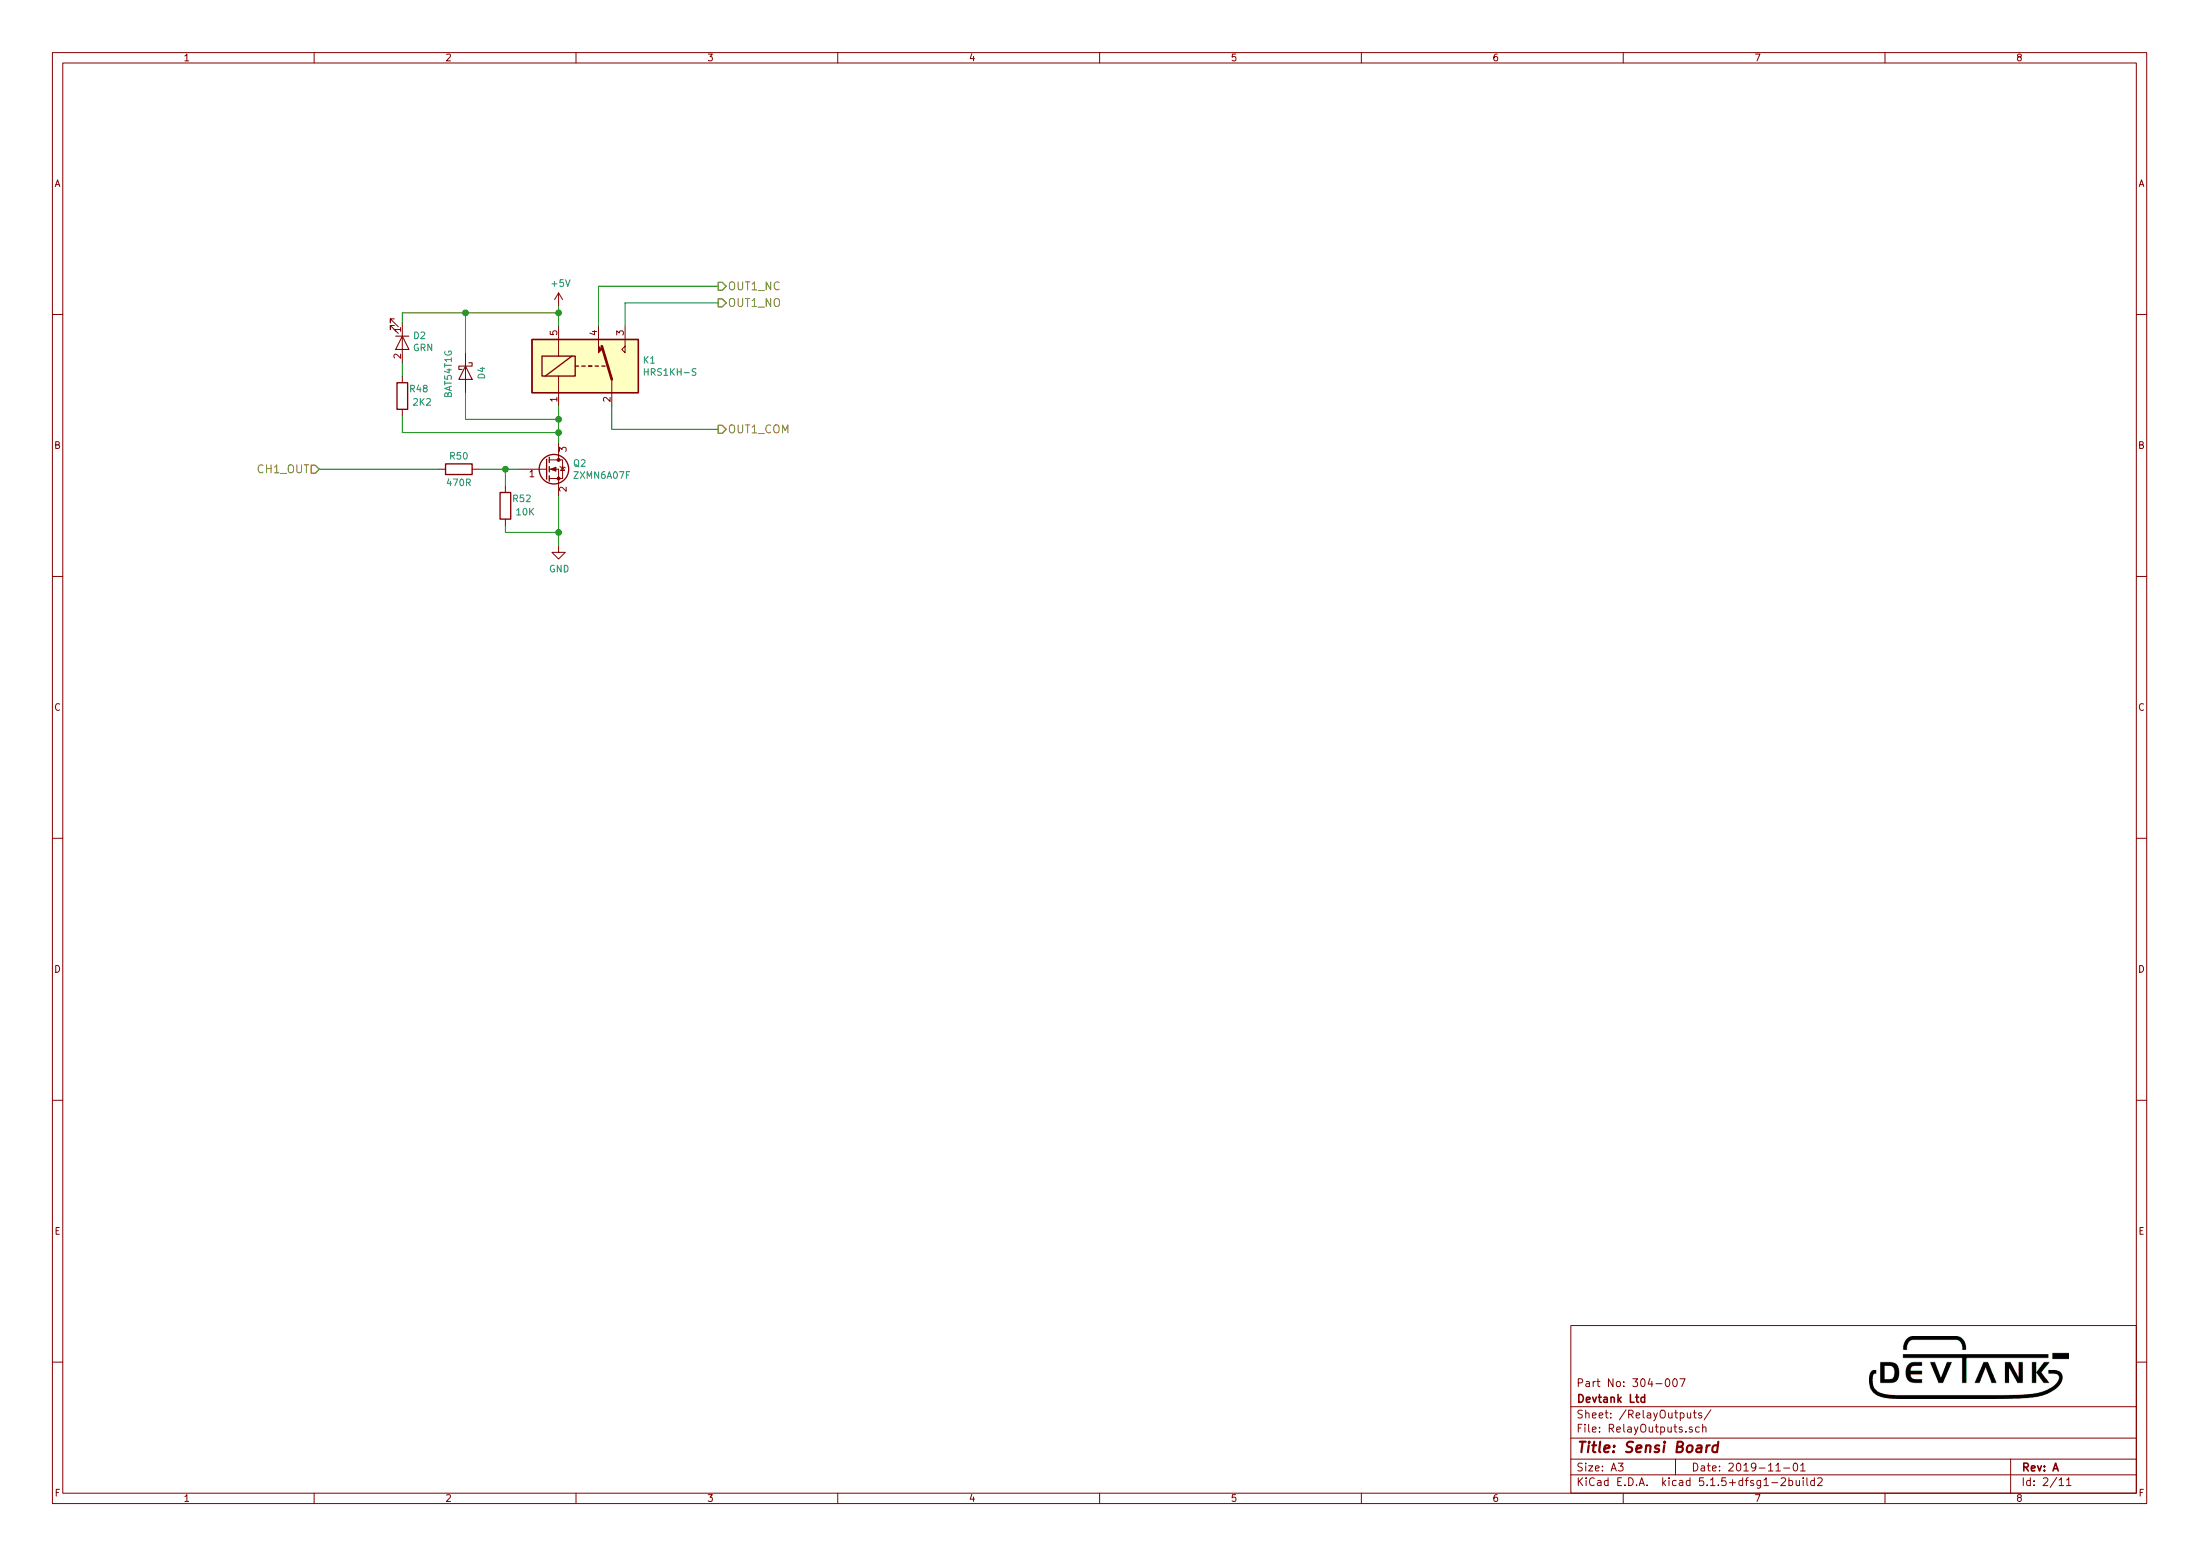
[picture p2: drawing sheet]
EESchema Schematic File Version 4
EELAYER 30 0
EELAYER END
$Descr A3 16535 11693
encoding utf-8
Sheet 2 11
Title "Sensi Board"
Date "2019-11-01"
Rev "A"
Comp "Devtank Ltd"
Comment1 "Part No: 304-007"
Comment2 ""
Comment3 ""
Comment4 ""
$EndDescr
$Comp
L Sensi_Board-rescue:G5Q-1-Relay K?
U 1 1
P 4200 2950
AR Path="/5BE5E5DE" Ref="K?"  Part="1" 
AR Path="/5BE4E2B2/5BE5E5DE" Ref="K?"  Part="1" 
AR Path="/5C60B9FB/5BE5E5DE" Ref="K1"  Part="1" 
AR Path="/5E0E007A/5BE5E5DE" Ref="K?"  Part="1" 
F 0 "K1" H 4830 3196 50  0000 L CNN
F 1 "HRS1KH-S" H 4830 3105 50  0000 L CNN
F 2 "Devtank_PCB_Lib:Relay_SPDT_HRS1KH-S" H 4850 3100 50  0001 L CNN
F 3 "" H 4850 2800 50  0001 L CNN
F 4 "141-002" H 0   0   50  0001 C CNN "Devtank"
	1    4200 2950
	1    0    0    -1  
$EndComp
$Comp
L Sensi_Board-rescue:D_Schottky-device D?
U 1 1
P 3500 2800
AR Path="/5BE5E5E5" Ref="D?"  Part="1" 
AR Path="/5BE4E2B2/5BE5E5E5" Ref="D?"  Part="1" 
AR Path="/5C60B9FB/5BE5E5E5" Ref="D4"  Part="1" 
AR Path="/5E0E007A/5BE5E5E5" Ref="D?"  Part="1" 
F 0 "D4" H 3450 2925 50  0000 L CNN
F 1 "BAT54T1G" H 3325 2675 50  0000 L CNN
F 2 "Diode_SMD:D_SOD-123" H 3500 2800 50  0001 C CNN
F 3 "" H 3500 2800 50  0001 C CNN
F 4 "133-007" H 0   0   50  0001 C CNN "Devtank"
	1    3500 2800
	0    1    1    0   
$EndComp
$Comp
L Sensi_Board-rescue:Q_NMOS_GSD-device Q?
U 1 1
P 4100 3525
AR Path="/5BE5E5EC" Ref="Q?"  Part="1" 
AR Path="/5BE4E2B2/5BE5E5EC" Ref="Q?"  Part="1" 
AR Path="/5C60B9FB/5BE5E5EC" Ref="Q2"  Part="1" 
AR Path="/5E0E007A/5BE5E5EC" Ref="Q?"  Part="1" 
F 0 "Q2" H 4306 3571 50  0000 L CNN
F 1 "ZXMN6A07F" H 4306 3480 50  0000 L CNN
F 2 "Package_TO_SOT_SMD:SOT-23" H 4300 3625 50  0001 C CNN
F 3 "" H 4100 3525 50  0001 C CNN
F 4 "170-002" H 0   0   50  0001 C CNN "Devtank"
	1    4100 3525
	1    0    0    -1  
$EndComp
$Comp
L Sensi_Board-rescue:R-device R?
U 1 1
P 3450 3525
AR Path="/5BE5E5F3" Ref="R?"  Part="1" 
AR Path="/5BE4E2B2/5BE5E5F3" Ref="R?"  Part="1" 
AR Path="/5C60B9FB/5BE5E5F3" Ref="R50"  Part="1" 
AR Path="/5E0E007A/5BE5E5F3" Ref="R?"  Part="1" 
F 0 "R50" V 3350 3525 50  0000 C CNN
F 1 "470R" V 3550 3525 50  0000 C CNN
F 2 "Resistor_SMD:R_0603_1608Metric" V 3380 3525 50  0001 C CNN
F 3 "" H 3450 3525 50  0001 C CNN
F 4 "101-001" H 0   0   50  0001 C CNN "Devtank"
	1    3450 3525
	0    1    1    0   
$EndComp
$Comp
L Sensi_Board-rescue:R-device R?
U 1 1
P 3800 3800
AR Path="/5BE5E5FA" Ref="R?"  Part="1" 
AR Path="/5BE4E2B2/5BE5E5FA" Ref="R?"  Part="1" 
AR Path="/5C60B9FB/5BE5E5FA" Ref="R52"  Part="1" 
AR Path="/5E0E007A/5BE5E5FA" Ref="R?"  Part="1" 
F 0 "R52" H 3675 3750 50  0000 C CNN
F 1 "10K" H 3650 3850 50  0000 C CNN
F 2 "Resistor_SMD:R_0603_1608Metric" V 3730 3800 50  0001 C CNN
F 3 "" H 3800 3800 50  0001 C CNN
F 4 "101-010" H 0   0   50  0001 C CNN "Devtank"
	1    3800 3800
	-1   0    0    1   
$EndComp
Wire Wire Line
	3800 3650 3800 3525
Wire Wire Line
	3800 3525 3600 3525
Wire Wire Line
	3800 3525 3900 3525
Connection ~ 3800 3525
$Comp
L power:GND #PWR?
U 1 1
P 4200 4100
AR Path="/5BE5E605" Ref="#PWR?"  Part="1" 
AR Path="/5BE4E2B2/5BE5E605" Ref="#PWR?"  Part="1" 
AR Path="/5C60B9FB/5BE5E605" Ref="#PWR081"  Part="1" 
AR Path="/5E0E007A/5BE5E605" Ref="#PWR?"  Part="1" 
F 0 "#PWR081" H 4200 3850 50  0001 C CNN
F 1 "GND" H 4205 3927 50  0000 C CNN
F 2 "" H 4200 4100 50  0001 C CNN
F 3 "" H 4200 4100 50  0001 C CNN
	1    4200 4100
	1    0    0    -1  
$EndComp
$Comp
L power:+5V #PWR?
U 1 1
P 4200 2300
AR Path="/5BE5E60B" Ref="#PWR?"  Part="1" 
AR Path="/5BE4E2B2/5BE5E60B" Ref="#PWR?"  Part="1" 
AR Path="/5C60B9FB/5BE5E60B" Ref="#PWR080"  Part="1" 
AR Path="/5E0E007A/5BE5E60B" Ref="#PWR?"  Part="1" 
F 0 "#PWR080" H 4200 2150 50  0001 C CNN
F 1 "+5V" H 4215 2473 50  0000 C CNN
F 2 "" H 4200 2300 50  0001 C CNN
F 3 "" H 4200 2300 50  0001 C CNN
	1    4200 2300
	1    0    0    -1  
$EndComp
Wire Wire Line
	4200 2300 4200 2350
Wire Wire Line
	3500 2650 3500 2350
Wire Wire Line
	3500 2350 4200 2350
Connection ~ 4200 2350
Wire Wire Line
	4200 2350 4200 2450
Wire Wire Line
	3500 2950 3500 3150
Wire Wire Line
	3500 3150 4200 3150
Wire Wire Line
	4200 3150 4200 3250
Wire Wire Line
	4200 3050 4200 3150
Connection ~ 4200 3150
Wire Wire Line
	4200 3725 4200 4000
Wire Wire Line
	3800 3950 3800 4000
Wire Wire Line
	3800 4000 4200 4000
Connection ~ 4200 4000
Wire Wire Line
	4200 4000 4200 4100
Wire Wire Line
	4700 2450 4700 2275
Wire Wire Line
	4700 2275 5400 2275
Wire Wire Line
	4500 2450 4500 2150
Wire Wire Line
	4500 2150 5400 2150
Wire Wire Line
	4600 3050 4600 3225
Wire Wire Line
	4600 3225 5400 3225
$Comp
L Sensi_Board-rescue:LED-device D?
U 1 1
P 3025 2575
AR Path="/5BE5E626" Ref="D?"  Part="1" 
AR Path="/5BE4E2B2/5BE5E626" Ref="D?"  Part="1" 
AR Path="/5C60B9FB/5BE5E626" Ref="D2"  Part="1" 
AR Path="/5E0E007A/5BE5E626" Ref="D?"  Part="1" 
F 0 "D2" V 2970 2653 50  0000 L CNN
F 1 "GRN" V 3061 2653 50  0000 L CNN
F 2 "LED_SMD:LED_0603_1608Metric" H 3025 2575 50  0001 C CNN
F 3 "~" H 3025 2575 50  0001 C CNN
F 4 "110-002" H 0   0   50  0001 C CNN "Devtank"
	1    3025 2575
	0    -1   -1   0   
$EndComp
$Comp
L Sensi_Board-rescue:R-device R?
U 1 1
P 3025 2975
AR Path="/5BE5E62D" Ref="R?"  Part="1" 
AR Path="/5BE4E2B2/5BE5E62D" Ref="R?"  Part="1" 
AR Path="/5C60B9FB/5BE5E62D" Ref="R48"  Part="1" 
AR Path="/5E0E007A/5BE5E62D" Ref="R?"  Part="1" 
F 0 "R48" H 2900 2925 50  0000 C CNN
F 1 "2K2" H 2875 3025 50  0000 C CNN
F 2 "Resistor_SMD:R_0603_1608Metric" V 2955 2975 50  0001 C CNN
F 3 "" H 3025 2975 50  0001 C CNN
F 4 "101-011" H 0   0   50  0001 C CNN "Devtank"
	1    3025 2975
	-1   0    0    1   
$EndComp
Wire Wire Line
	3025 2425 3025 2350
Wire Wire Line
	3025 2350 3500 2350
Connection ~ 3500 2350
Wire Wire Line
	3025 2725 3025 2825
Wire Wire Line
	3025 3125 3025 3250
Wire Wire Line
	3025 3250 4200 3250
Connection ~ 4200 3250
Wire Wire Line
	4200 3250 4200 3325
Text HLabel 2400 3525 0    60   Input ~ 0
CH1_OUT
Text HLabel 5400 3225 2    60   Output ~ 0
OUT1_COM
Text HLabel 5400 2275 2    60   Output ~ 0
OUT1_NO
Text HLabel 5400 2150 2    60   Output ~ 0
OUT1_NC
Wire Wire Line
	2400 3525 3300 3525
$EndSCHEMATC
